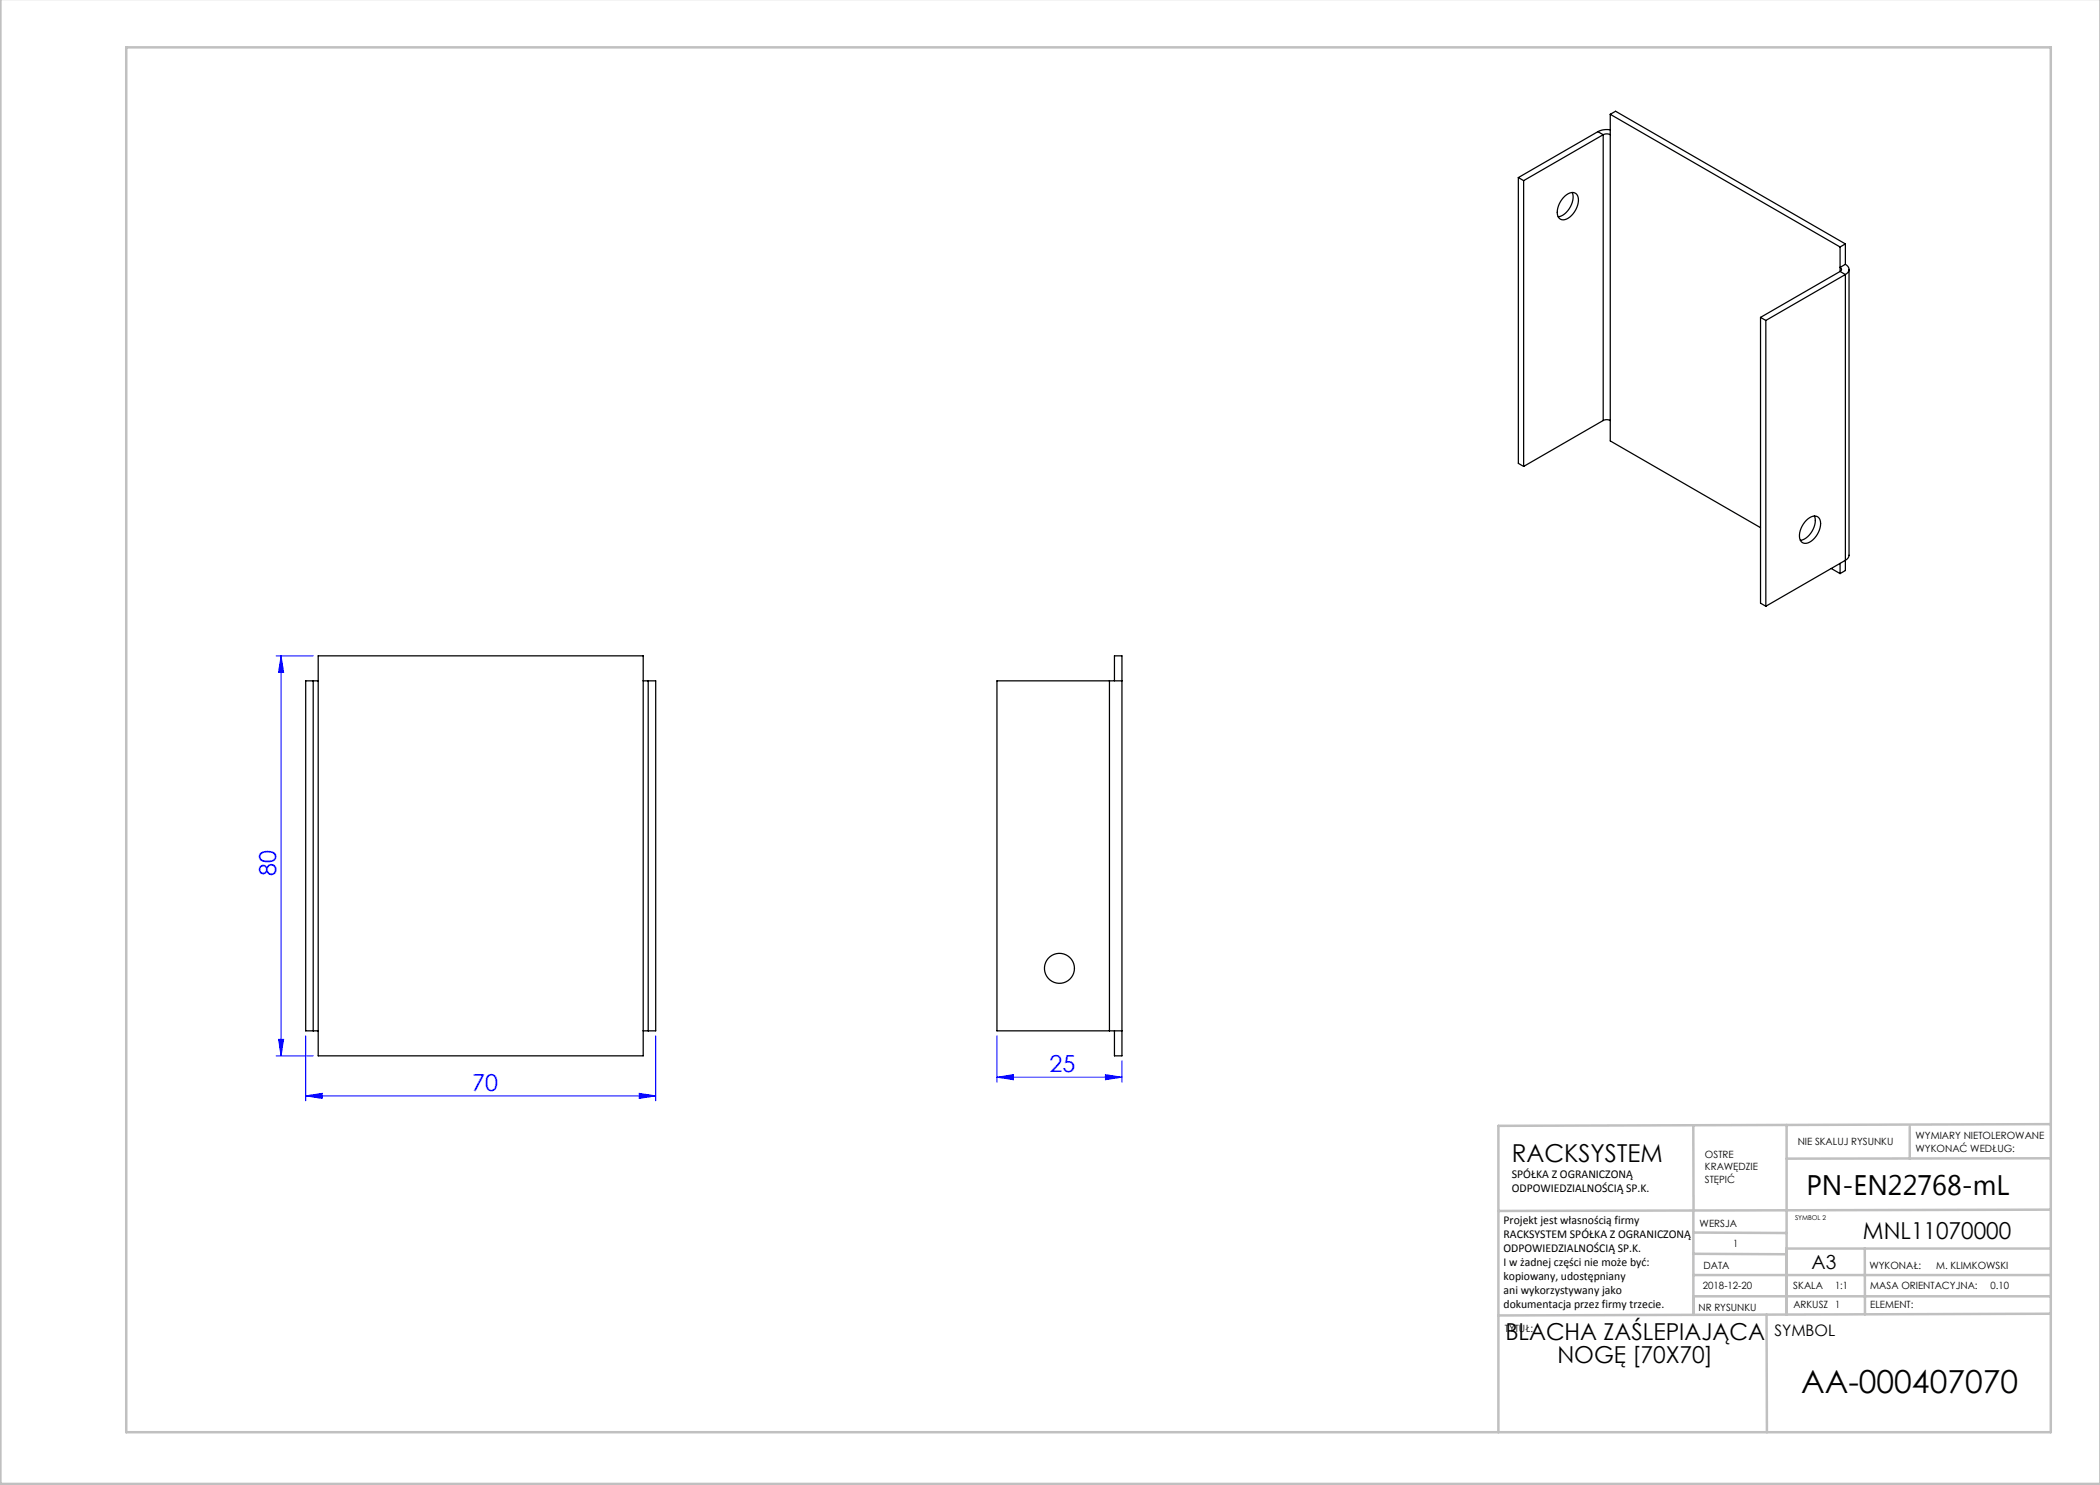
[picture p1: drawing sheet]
<svg xmlns="http://www.w3.org/2000/svg" width="420mm" height="297mm" viewBox="0 0 420 297" stroke-linecap="round" stroke-linejoin="round" font-family="sans-serif">
<g fill="none" stroke="#00f" stroke-width=".2">
<path d="M55.2 131.2h7.4M56.2 131.2l.5 3.3h-1zM56.2 131.2v80M55.2 211.2h7.4M55.7 207.9h1l-.5 3.3zM61.1 219.2l3.3-.5v1zM61.1 207.2v13M61.1 219.2h70M127.8 218.7l3.3 .5-3.3 .5zM131.1 207.2v13M199.4 215.4l3.3-.5v1zM199.4 207.2v9.2"/>
<path d="M199.4 215.4h25M221.1 214.9l3.3 .5-3.3 .5zM224.4 212.2v4.2"/>
</g>
<g fill="none" stroke="#c0c0c0" stroke-width=".5">
<path d="M.1 -.1v296.9h419.9M25.2 9.5h385v276.9h-385zM338.7 225.2v16.9M357.3 225v37.9M382 225.4v6.3M410.1 224.8l-110.4 .4v61.2M410.1 231.7h-52.8M338.7 259.3h71.5M338.7 255h71.5M338.7 250.8l18.6 .1M338.7 246.5l18.6 .1M338.7 242.1v20.9"/>
<path d="M373 249.7v13.2M410.1 241.9l-110.4 .3M410.2 249.7h-52.9v13.2M353.3 262.9l.1 23.5M410.2 262.7l-110.5 .4"/>
</g>
<g fill="#00f">
<path d="M61.1 219.2l3.3-.5v1zM127.8 218.7l3.3 .5-3.3 .5zM199.4 215.4l3.3-.5v1zM221.1 214.9l3.3 .5-3.3 .5z"/>
<path d="M56.2 131.2l.5 3.3h-1zM55.7 207.9h1l-.5 3.3z"/>
</g>
<g fill="none" stroke="#000" stroke-width=".25">
<path d="M303.7 35.5l1 .6M303.7 35.5v57.2l1 .6M304.7 36.1v57.2M313 39.2a1.53 1.53 0 0 1 2.5-.1 4.1 4.1 0 0 1-2.8 4.9 1.41 1.41 0 0 1-1.2-2l.4-1.3zM314.4 38.5a4.1 4.1 0 0 1-2.8 4.9M319.6 26.3l-15.9 9.2M319.6 26.3l1 .6M320.6 26.9a1.56 1.56 0 0 1 1.5 0M320.6 26.9l-15.9 9.2M320.6 26.9v57.2M322.1 26h-1.4l-1.1 .3M322.1 22.9l45.9 26.5"/>
<path d="M322.1 22.9v65.3l30 17.3M322.1 22.9l1-.7 46 26.6M368 54.3l-15.9 9.2M368 54.3l1.1 .6M368 49.4v4.9M369.1 52.9a1.08 1.08 0 0 1 .7 1 1.08 1.08 0 0 1-.7 1M369.1 52.9l-1.1 .6a.43 .43 0 0 1 .3 .4 .43 .43 0 0 1-.3 .4M369.1 54.9l-15.9 9.2M369.1 48.8v4.1M369.1 54.9v59.2l-1.1 .6M369.1 48.8l-1.1 .6M369.8 53.9v57.3l-.2 .5-.5 .4-15.9 9.1"/>
<path d="M352.1 63.5l1.1 .6M352.1 63.5v57.1l1.1 .6M353.2 64.1v57.1M320.6 84.1a1.56 1.56 0 0 1 1.5 0M320.6 84.1l-15.9 9.2M361.3 104.1a1.68 1.68 0 0 1 2.6-.4 4 4 0 0 1-2.6 5 1.31 1.31 0 0 1-1.4-1.7l.3-1.3zM362.9 103.2a4.1 4.1 0 0 1-2.8 4.9M366.2 113.7l1.8 1M368 112.7v2M62.6 136.2h1M62.6 136.2h-1.5v70h1.5M62.6 136.2v70"/>
<path d="M63.6 131.2h65v80h-65zM128.6 136.2h1M129.6 136.2h1.5v70h-1.5M129.6 136.2v70M221.9 136.2h2.5M221.9 136.2h-22.5v70h22.5M221.9 136.2v70M222.9 136.2v-5h1.5v80h-1.5v-5M62.6 206.2h1M128.6 206.2h1M221.9 206.2h2.5"/>
<circle cx="211.9" cy="193.7" r="3"/>
</g>
<text font-size="6.3" x="360.2" y="278.5">AA-000407070</text>
<text font-size="5.6" x="361.3" y="239.1">PN-EN22768-mL</text>
<text font-size="4.9" x="302.4" y="232.4">RACKSYSTEM</text>
<g font-size="4.7" fill="#00f">
<text x="55.2" y="175.1" transform="rotate(-90 55.2 175.1)">80</text>
<text x="209.9" y="214.4">25</text>
<text x="94.4" y="218.2">70</text>
</g>
<g font-size="4.7">
<text x="372.6" y="247.8">MNL11070000</text>
<text x="301.1" y="268.1">BLACHA ZAŚLEPIAJĄCA</text>
<text x="311.5" y="272.6">NOGĘ [70X70]</text>
</g>
<text font-size="3.9" x="362.3" y="253.8">A3</text>
<text font-size="3.2" x="354.9" y="267.2">SYMBOL</text>
<g font-size="2.4">
<text x="302.4" y="235.6">SPÓŁKA Z OGRANICZONĄ</text>
<text x="302.4" y="238.4">ODPOWIEDZIALNOŚCIĄ SP.K.</text>
<text x="300.7" y="244.7">Projekt jest własnością firmy</text>
<text x="300.7" y="247.5">RACKSYSTEM SPÓŁKA Z OGRANICZONĄ</text>
<text x="300.7" y="250.3">ODPOWIEDZIALNOŚCIĄ SP.K.</text>
<text x="300.7" y="253.1">I w żadnej części nie może być:</text>
<text x="300.7" y="256">kopiowany, udostępniany</text>
<text x="300.7" y="258.8">ani wykorzystywany jako</text>
<text x="300.7" y="261.6">dokumentacja przez firmy trzecie.</text>
</g>
<g font-size="2">
<text x="383.1" y="227.9">WYMIARY NIETOLEROWANE</text>
<text x="341" y="231.6">OSTRE</text>
<text x="359.5" y="228.9">NIE SKALUJ RYSUNKU</text>
<text x="383.1" y="230.4">WYKONAĆ WEDŁUG:</text>
<text x="341" y="234.1">KRAWĘDZIE</text>
<text x="341" y="236.6">STĘPIĆ</text>
<text x="339.9" y="245.4">WERSJA</text>
<text x="346.6" y="249.5">1</text>
<text x="340.6" y="257.7">2018-12-20</text>
<text x="340.7" y="253.8">DATA</text>
<text x="358.7" y="257.7">SKALA</text>
<text x="367" y="257.7">1:1</text>
<text x="373.9" y="253.8">WYKONAŁ:</text>
<text x="374.1" y="257.7">MASA ORIENTACYJNA:</text>
<text x="387.2" y="253.8">M. KLIMKOWSKI</text>
<text x="398.1" y="257.7">0.10</text>
<text x="339.7" y="262.3">NR RYSUNKU</text>
<text x="358.7" y="261.7">ARKUSZ 1</text>
<text x="374.1" y="261.7">ELEMENT:</text>
<text x="301" y="266.4">TYTUŁ:</text>
</g>
<text font-size="1.3" x="359" y="244">SYMBOL 2</text>
</svg>
